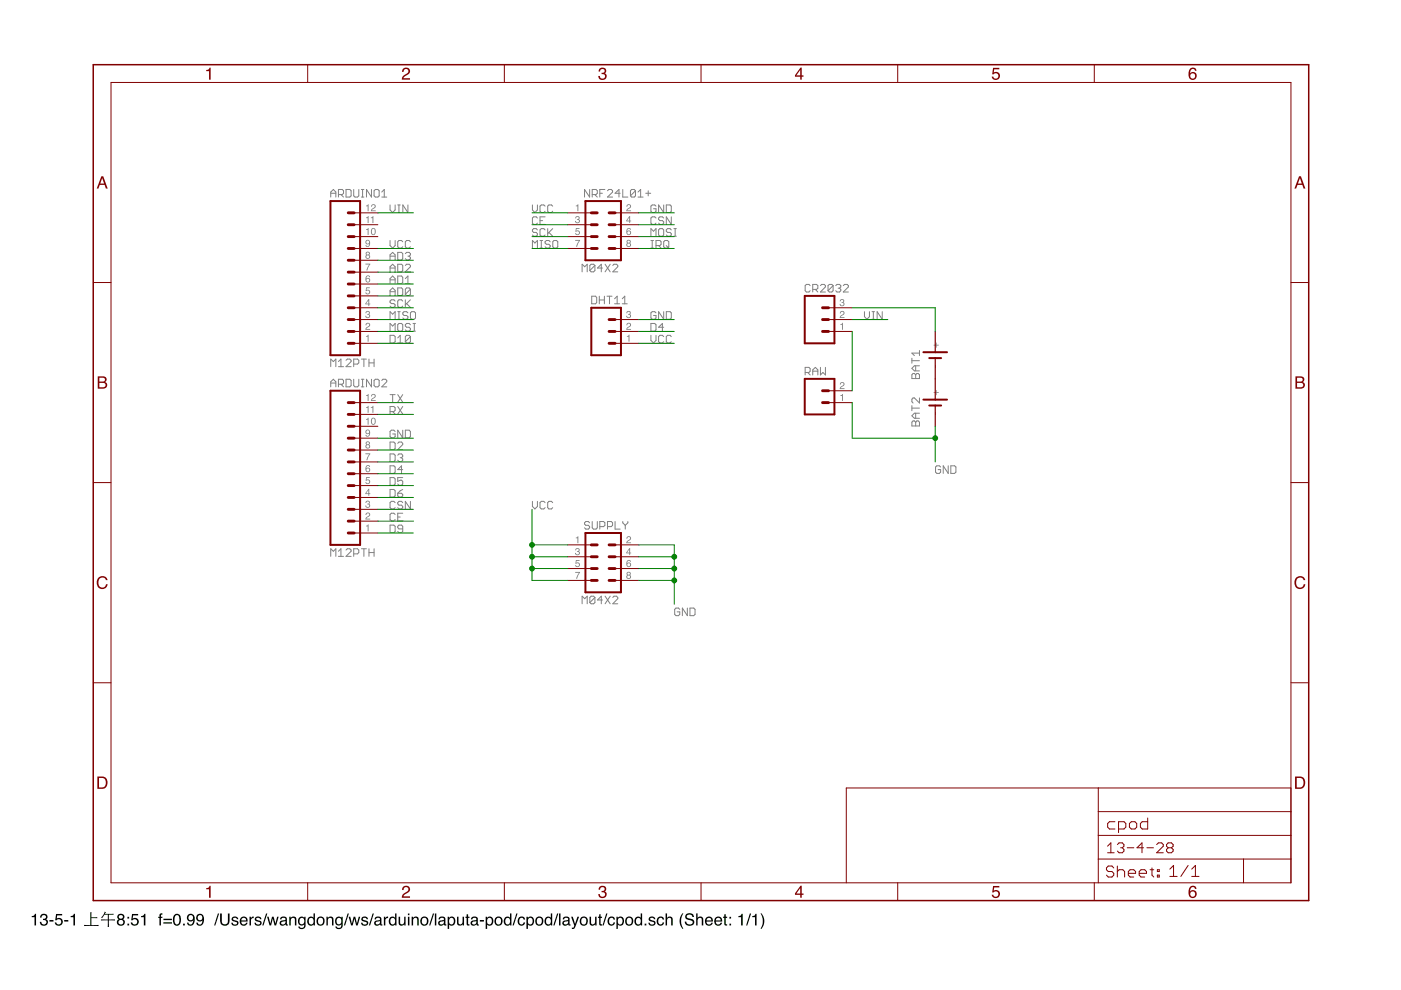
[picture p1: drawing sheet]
<?xml version="1.0" encoding="utf-8"?>
<!DOCTYPE eagle SYSTEM "eagle.dtd">
<!--
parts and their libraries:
SparkFun-Connectors: Licensing: CC v3.0 Share-Alike You are welcome to use this library for commercial purposes.
-->
<eagle version="6.1">
<drawing>
<settings>
<setting alwaysvectorfont="no"/>
<setting verticaltext="up"/>
</settings>
<grid distance="0.1" unitdist="inch" unit="inch" style="lines" multiple="1" display="yes" altdistance="0.01" altunitdist="inch" altunit="inch"/>
<schematic xreflabel="%F%N/%S.%C%R" xrefpart="/%S.%C%R">
<libraries>
<library name="SparkFun-Connectors">
<symbols>
<symbol name="M12">
<wire x1="6.35" y1="-17.78" x2="0" y2="-17.78" width="0.4064" layer="94"/>
<wire x1="3.81" y1="-10.16" x2="5.08" y2="-10.16" width="0.6096" layer="94"/>
<wire x1="3.81" y1="-12.7" x2="5.08" y2="-12.7" width="0.6096" layer="94"/>
<wire x1="3.81" y1="-15.24" x2="5.08" y2="-15.24" width="0.6096" layer="94"/>
<wire x1="0" y1="15.24" x2="0" y2="-17.78" width="0.4064" layer="94"/>
<wire x1="6.35" y1="-17.78" x2="6.35" y2="15.24" width="0.4064" layer="94"/>
<wire x1="0" y1="15.24" x2="6.35" y2="15.24" width="0.4064" layer="94"/>
<wire x1="3.81" y1="-5.08" x2="5.08" y2="-5.08" width="0.6096" layer="94"/>
<wire x1="3.81" y1="-7.62" x2="5.08" y2="-7.62" width="0.6096" layer="94"/>
<wire x1="3.81" y1="-2.54" x2="5.08" y2="-2.54" width="0.6096" layer="94"/>
<wire x1="3.81" y1="0" x2="5.08" y2="0" width="0.6096" layer="94"/>
<wire x1="3.81" y1="2.54" x2="5.08" y2="2.54" width="0.6096" layer="94"/>
<wire x1="3.81" y1="5.08" x2="5.08" y2="5.08" width="0.6096" layer="94"/>
<wire x1="3.81" y1="7.62" x2="5.08" y2="7.62" width="0.6096" layer="94"/>
<wire x1="3.81" y1="10.16" x2="5.08" y2="10.16" width="0.6096" layer="94"/>
<wire x1="3.81" y1="12.7" x2="5.08" y2="12.7" width="0.6096" layer="94"/>
<text x="0" y="-20.32" size="1.778" layer="96">&gt;VALUE</text>
<text x="0" y="16.002" size="1.778" layer="95">&gt;NAME</text>
<pin name="1" x="10.16" y="-15.24" visible="pad" length="middle" direction="pas" swaplevel="1" rot="R180"/>
<pin name="2" x="10.16" y="-12.7" visible="pad" length="middle" direction="pas" swaplevel="1" rot="R180"/>
<pin name="3" x="10.16" y="-10.16" visible="pad" length="middle" direction="pas" swaplevel="1" rot="R180"/>
<pin name="4" x="10.16" y="-7.62" visible="pad" length="middle" direction="pas" swaplevel="1" rot="R180"/>
<pin name="5" x="10.16" y="-5.08" visible="pad" length="middle" direction="pas" swaplevel="1" rot="R180"/>
<pin name="6" x="10.16" y="-2.54" visible="pad" length="middle" direction="pas" swaplevel="1" rot="R180"/>
<pin name="7" x="10.16" y="0" visible="pad" length="middle" direction="pas" swaplevel="1" rot="R180"/>
<pin name="8" x="10.16" y="2.54" visible="pad" length="middle" direction="pas" swaplevel="1" rot="R180"/>
<pin name="9" x="10.16" y="5.08" visible="pad" length="middle" direction="pas" swaplevel="1" rot="R180"/>
<pin name="10" x="10.16" y="7.62" visible="pad" length="middle" direction="pas" swaplevel="1" rot="R180"/>
<pin name="11" x="10.16" y="10.16" visible="pad" length="middle" direction="pas" swaplevel="1" rot="R180"/>
<pin name="12" x="10.16" y="12.7" visible="pad" length="middle" direction="pas" swaplevel="1" rot="R180"/>
</symbol>
<symbol name="M03">
<wire x1="3.81" y1="-5.08" x2="-2.54" y2="-5.08" width="0.4064" layer="94"/>
<wire x1="1.27" y1="2.54" x2="2.54" y2="2.54" width="0.6096" layer="94"/>
<wire x1="1.27" y1="0" x2="2.54" y2="0" width="0.6096" layer="94"/>
<wire x1="1.27" y1="-2.54" x2="2.54" y2="-2.54" width="0.6096" layer="94"/>
<wire x1="-2.54" y1="5.08" x2="-2.54" y2="-5.08" width="0.4064" layer="94"/>
<wire x1="3.81" y1="-5.08" x2="3.81" y2="5.08" width="0.4064" layer="94"/>
<wire x1="-2.54" y1="5.08" x2="3.81" y2="5.08" width="0.4064" layer="94"/>
<text x="-2.54" y="-7.62" size="1.778" layer="96">&gt;VALUE</text>
<text x="-2.54" y="5.842" size="1.778" layer="95">&gt;NAME</text>
<pin name="1" x="7.62" y="-2.54" visible="pad" length="middle" direction="pas" swaplevel="1" rot="R180"/>
<pin name="2" x="7.62" y="0" visible="pad" length="middle" direction="pas" swaplevel="1" rot="R180"/>
<pin name="3" x="7.62" y="2.54" visible="pad" length="middle" direction="pas" swaplevel="1" rot="R180"/>
</symbol>
<symbol name="M04X2">
<wire x1="-1.27" y1="0" x2="-2.54" y2="0" width="0.6096" layer="94"/>
<wire x1="-1.27" y1="2.54" x2="-2.54" y2="2.54" width="0.6096" layer="94"/>
<wire x1="-1.27" y1="5.08" x2="-2.54" y2="5.08" width="0.6096" layer="94"/>
<wire x1="-3.81" y1="7.62" x2="-3.81" y2="-5.08" width="0.4064" layer="94"/>
<wire x1="-1.27" y1="-2.54" x2="-2.54" y2="-2.54" width="0.6096" layer="94"/>
<wire x1="3.81" y1="-5.08" x2="-3.81" y2="-5.08" width="0.4064" layer="94"/>
<wire x1="3.81" y1="-5.08" x2="3.81" y2="7.62" width="0.4064" layer="94"/>
<wire x1="-3.81" y1="7.62" x2="3.81" y2="7.62" width="0.4064" layer="94"/>
<wire x1="1.27" y1="-2.54" x2="2.54" y2="-2.54" width="0.6096" layer="94"/>
<wire x1="1.27" y1="0" x2="2.54" y2="0" width="0.6096" layer="94"/>
<wire x1="1.27" y1="2.54" x2="2.54" y2="2.54" width="0.6096" layer="94"/>
<wire x1="1.27" y1="5.08" x2="2.54" y2="5.08" width="0.6096" layer="94"/>
<text x="-4.572" y="-7.62" size="1.778" layer="96">&gt;VALUE</text>
<text x="-4.064" y="8.382" size="1.778" layer="95">&gt;NAME</text>
<pin name="1" x="-7.62" y="5.08" visible="pad" length="middle" direction="pas" swaplevel="1"/>
<pin name="2" x="7.62" y="5.08" visible="pad" length="middle" direction="pas" swaplevel="1" rot="R180"/>
<pin name="3" x="-7.62" y="2.54" visible="pad" length="middle" direction="pas" swaplevel="1"/>
<pin name="4" x="7.62" y="2.54" visible="pad" length="middle" direction="pas" swaplevel="1" rot="R180"/>
<pin name="5" x="-7.62" y="0" visible="pad" length="middle" direction="pas" swaplevel="1"/>
<pin name="6" x="7.62" y="0" visible="pad" length="middle" direction="pas" swaplevel="1" rot="R180"/>
<pin name="7" x="-7.62" y="-2.54" visible="pad" length="middle" direction="pas" swaplevel="1"/>
<pin name="8" x="7.62" y="-2.54" visible="pad" length="middle" direction="pas" swaplevel="1" rot="R180"/>
</symbol>
<symbol name="M02">
<wire x1="3.81" y1="-2.54" x2="-2.54" y2="-2.54" width="0.4064" layer="94"/>
<wire x1="1.27" y1="2.54" x2="2.54" y2="2.54" width="0.6096" layer="94"/>
<wire x1="1.27" y1="0" x2="2.54" y2="0" width="0.6096" layer="94"/>
<wire x1="-2.54" y1="5.08" x2="-2.54" y2="-2.54" width="0.4064" layer="94"/>
<wire x1="3.81" y1="-2.54" x2="3.81" y2="5.08" width="0.4064" layer="94"/>
<wire x1="-2.54" y1="5.08" x2="3.81" y2="5.08" width="0.4064" layer="94"/>
<text x="-2.54" y="-5.08" size="1.778" layer="96">&gt;VALUE</text>
<text x="-2.54" y="5.842" size="1.778" layer="95">&gt;NAME</text>
<pin name="1" x="7.62" y="0" visible="pad" length="middle" direction="pas" swaplevel="1" rot="R180"/>
<pin name="2" x="7.62" y="2.54" visible="pad" length="middle" direction="pas" swaplevel="1" rot="R180"/>
</symbol>
</symbols>
<devicesets>
<deviceset name="M12" prefix="JP">
<gates>
<gate name="G$1" symbol="M12" x="0" y="0"/>
</gates>
<devices>
<device name="PTH" package="1X12">
<connects>
<connect gate="G$1" pin="1" pad="1"/>
<connect gate="G$1" pin="10" pad="10"/>
<connect gate="G$1" pin="11" pad="11"/>
<connect gate="G$1" pin="12" pad="12"/>
<connect gate="G$1" pin="2" pad="2"/>
<connect gate="G$1" pin="3" pad="3"/>
<connect gate="G$1" pin="4" pad="4"/>
<connect gate="G$1" pin="5" pad="5"/>
<connect gate="G$1" pin="6" pad="6"/>
<connect gate="G$1" pin="7" pad="7"/>
<connect gate="G$1" pin="8" pad="8"/>
<connect gate="G$1" pin="9" pad="9"/>
</connects>
<technologies>
<technology name=""/>
</technologies>
</device>
<device name="LOCK" package="1X12_LOCK">
<connects>
<connect gate="G$1" pin="1" pad="1"/>
<connect gate="G$1" pin="10" pad="10"/>
<connect gate="G$1" pin="11" pad="11"/>
<connect gate="G$1" pin="12" pad="12"/>
<connect gate="G$1" pin="2" pad="2"/>
<connect gate="G$1" pin="3" pad="3"/>
<connect gate="G$1" pin="4" pad="4"/>
<connect gate="G$1" pin="5" pad="5"/>
<connect gate="G$1" pin="6" pad="6"/>
<connect gate="G$1" pin="7" pad="7"/>
<connect gate="G$1" pin="8" pad="8"/>
<connect gate="G$1" pin="9" pad="9"/>
</connects>
<technologies>
<technology name=""/>
</technologies>
</device>
<device name="LOCK_LONGPADS" package="1X12_LOCK_LONGPADS">
<connects>
<connect gate="G$1" pin="1" pad="1"/>
<connect gate="G$1" pin="10" pad="10"/>
<connect gate="G$1" pin="11" pad="11"/>
<connect gate="G$1" pin="12" pad="12"/>
<connect gate="G$1" pin="2" pad="2"/>
<connect gate="G$1" pin="3" pad="3"/>
<connect gate="G$1" pin="4" pad="4"/>
<connect gate="G$1" pin="5" pad="5"/>
<connect gate="G$1" pin="6" pad="6"/>
<connect gate="G$1" pin="7" pad="7"/>
<connect gate="G$1" pin="8" pad="8"/>
<connect gate="G$1" pin="9" pad="9"/>
</connects>
<technologies>
<technology name=""/>
</technologies>
</device>
<device name="MACHINE-PIN_LOCK" package="1X12_MACHINE-PIN-HEADER_LOCK.004">
<connects>
<connect gate="G$1" pin="1" pad="1"/>
<connect gate="G$1" pin="10" pad="10"/>
<connect gate="G$1" pin="11" pad="11"/>
<connect gate="G$1" pin="12" pad="12"/>
<connect gate="G$1" pin="2" pad="2"/>
<connect gate="G$1" pin="3" pad="3"/>
<connect gate="G$1" pin="4" pad="4"/>
<connect gate="G$1" pin="5" pad="5"/>
<connect gate="G$1" pin="6" pad="6"/>
<connect gate="G$1" pin="7" pad="7"/>
<connect gate="G$1" pin="8" pad="8"/>
<connect gate="G$1" pin="9" pad="9"/>
</connects>
<technologies>
<technology name=""/>
</technologies>
</device>
<device name="LONGPADS" package="1X12_LONGPADS">
<connects>
<connect gate="G$1" pin="1" pad="1"/>
<connect gate="G$1" pin="10" pad="10"/>
<connect gate="G$1" pin="11" pad="11"/>
<connect gate="G$1" pin="12" pad="12"/>
<connect gate="G$1" pin="2" pad="2"/>
<connect gate="G$1" pin="3" pad="3"/>
<connect gate="G$1" pin="4" pad="4"/>
<connect gate="G$1" pin="5" pad="5"/>
<connect gate="G$1" pin="6" pad="6"/>
<connect gate="G$1" pin="7" pad="7"/>
<connect gate="G$1" pin="8" pad="8"/>
<connect gate="G$1" pin="9" pad="9"/>
</connects>
<technologies>
<technology name=""/>
</technologies>
</device>
<device name="POGOPIN_HOLES_ONLY" package="1X12_HOLES_ONLY">
<connects>
<connect gate="G$1" pin="1" pad="1"/>
<connect gate="G$1" pin="10" pad="10"/>
<connect gate="G$1" pin="11" pad="11"/>
<connect gate="G$1" pin="12" pad="12"/>
<connect gate="G$1" pin="2" pad="2"/>
<connect gate="G$1" pin="3" pad="3"/>
<connect gate="G$1" pin="4" pad="4"/>
<connect gate="G$1" pin="5" pad="5"/>
<connect gate="G$1" pin="6" pad="6"/>
<connect gate="G$1" pin="7" pad="7"/>
<connect gate="G$1" pin="8" pad="8"/>
<connect gate="G$1" pin="9" pad="9"/>
</connects>
<technologies>
<technology name=""/>
</technologies>
</device>
</devices>
</deviceset>
<deviceset name="M03" prefix="JP" uservalue="yes">
<gates>
<gate name="G$1" symbol="M03" x="-2.54" y="0"/>
</gates>
<devices>
<device name="PTH" package="1X03">
<connects>
<connect gate="G$1" pin="1" pad="1"/>
<connect gate="G$1" pin="2" pad="2"/>
<connect gate="G$1" pin="3" pad="3"/>
</connects>
<technologies>
<technology name=""/>
</technologies>
</device>
<device name="POLAR" package="MOLEX-1X3">
<connects>
<connect gate="G$1" pin="1" pad="1"/>
<connect gate="G$1" pin="2" pad="2"/>
<connect gate="G$1" pin="3" pad="3"/>
</connects>
<technologies>
<technology name=""/>
</technologies>
</device>
<device name="SCREW" package="SCREWTERMINAL-3.5MM-3">
<connects>
<connect gate="G$1" pin="1" pad="1"/>
<connect gate="G$1" pin="2" pad="2"/>
<connect gate="G$1" pin="3" pad="3"/>
</connects>
<technologies>
<technology name=""/>
</technologies>
</device>
<device name="LOCK" package="1X03_LOCK">
<connects>
<connect gate="G$1" pin="1" pad="1"/>
<connect gate="G$1" pin="2" pad="2"/>
<connect gate="G$1" pin="3" pad="3"/>
</connects>
<technologies>
<technology name=""/>
</technologies>
</device>
<device name="LOCK_LONGPADS" package="1X03_LOCK_LONGPADS">
<connects>
<connect gate="G$1" pin="1" pad="1"/>
<connect gate="G$1" pin="2" pad="2"/>
<connect gate="G$1" pin="3" pad="3"/>
</connects>
<technologies>
<technology name=""/>
</technologies>
</device>
<device name="POLAR_LOCK" package="MOLEX-1X3_LOCK">
<connects>
<connect gate="G$1" pin="1" pad="1"/>
<connect gate="G$1" pin="2" pad="2"/>
<connect gate="G$1" pin="3" pad="3"/>
</connects>
<technologies>
<technology name=""/>
</technologies>
</device>
<device name="SCREW_LOCK" package="SCREWTERMINAL-3.5MM-3_LOCK.007S">
<connects>
<connect gate="G$1" pin="1" pad="1"/>
<connect gate="G$1" pin="2" pad="2"/>
<connect gate="G$1" pin="3" pad="3"/>
</connects>
<technologies>
<technology name=""/>
</technologies>
</device>
<device name="1X03_NO_SILK" package="1X03_NO_SILK">
<connects>
<connect gate="G$1" pin="1" pad="1"/>
<connect gate="G$1" pin="2" pad="2"/>
<connect gate="G$1" pin="3" pad="3"/>
</connects>
<technologies>
<technology name=""/>
</technologies>
</device>
<device name="LONGPADS" package="1X03_LONGPADS">
<connects>
<connect gate="G$1" pin="1" pad="1"/>
<connect gate="G$1" pin="2" pad="2"/>
<connect gate="G$1" pin="3" pad="3"/>
</connects>
<technologies>
<technology name=""/>
</technologies>
</device>
<device name="JST-PTH" package="JST-3-PTH">
<connects>
<connect gate="G$1" pin="1" pad="1"/>
<connect gate="G$1" pin="2" pad="2"/>
<connect gate="G$1" pin="3" pad="3"/>
</connects>
<technologies>
<technology name=""/>
</technologies>
</device>
<device name="POGO_PIN_HOLES_ONLY" package="1X03_PP_HOLES_ONLY">
<connects>
<connect gate="G$1" pin="1" pad="1"/>
<connect gate="G$1" pin="2" pad="2"/>
<connect gate="G$1" pin="3" pad="3"/>
</connects>
<technologies>
<technology name=""/>
</technologies>
</device>
<device name="-SCREW-5MM" package="SCREWTERMINAL-5MM-3">
<connects>
<connect gate="G$1" pin="1" pad="1"/>
<connect gate="G$1" pin="2" pad="2"/>
<connect gate="G$1" pin="3" pad="3"/>
</connects>
<technologies>
<technology name=""/>
</technologies>
</device>
<device name="LOCK_NO_SILK" package="1X03_LOCK_NO_SILK">
<connects>
<connect gate="G$1" pin="1" pad="1"/>
<connect gate="G$1" pin="2" pad="2"/>
<connect gate="G$1" pin="3" pad="3"/>
</connects>
<technologies>
<technology name=""/>
</technologies>
</device>
<device name="" package="JST-3-SMD">
<connects>
<connect gate="G$1" pin="1" pad="1"/>
<connect gate="G$1" pin="2" pad="2"/>
<connect gate="G$1" pin="3" pad="3"/>
</connects>
<technologies>
<technology name=""/>
</technologies>
</device>
<device name="SMD" package="1X03-1MM-RA">
<connects>
<connect gate="G$1" pin="1" pad="1"/>
<connect gate="G$1" pin="2" pad="2"/>
<connect gate="G$1" pin="3" pad="3"/>
</connects>
<technologies>
<technology name=""/>
</technologies>
</device>
<device name="SMD_RA_FEMALE" package="1X03_SMD_RA_FEMALE">
<connects>
<connect gate="G$1" pin="1" pad="1"/>
<connect gate="G$1" pin="2" pad="2"/>
<connect gate="G$1" pin="3" pad="3"/>
</connects>
<technologies>
<technology name="">
<attribute name="PROD_ID" value="CONN-10926"/>
<attribute name="VALUE" value="1x3 RA Female .1&quot;"/>
</technology>
</technologies>
</device>
<device name="SMD_RA_MALE" package="1X03_SMD_RA_MALE">
<connects>
<connect gate="G$1" pin="1" pad="1"/>
<connect gate="G$1" pin="2" pad="2"/>
<connect gate="G$1" pin="3" pad="3"/>
</connects>
<technologies>
<technology name="">
<attribute name="PROD_ID" value="CONN-10925"/>
</technology>
</technologies>
</device>
</devices>
</deviceset>
<deviceset name="M04X2">
<gates>
<gate name="G$1" symbol="M04X2" x="0" y="0"/>
</gates>
<devices>
<device name="" package="2X4">
<connects>
<connect gate="G$1" pin="1" pad="1"/>
<connect gate="G$1" pin="2" pad="2"/>
<connect gate="G$1" pin="3" pad="3"/>
<connect gate="G$1" pin="4" pad="4"/>
<connect gate="G$1" pin="5" pad="5"/>
<connect gate="G$1" pin="6" pad="6"/>
<connect gate="G$1" pin="7" pad="7"/>
<connect gate="G$1" pin="8" pad="8"/>
</connects>
<technologies>
<technology name=""/>
</technologies>
</device>
</devices>
</deviceset>
<deviceset name="M02" prefix="JP" uservalue="yes">
<gates>
<gate name="G$1" symbol="M02" x="-2.54" y="0"/>
</gates>
<devices>
<device name="PTH" package="1X02">
<connects>
<connect gate="G$1" pin="1" pad="1"/>
<connect gate="G$1" pin="2" pad="2"/>
</connects>
<technologies>
<technology name=""/>
</technologies>
</device>
<device name="POLAR" package="MOLEX-1X2">
<connects>
<connect gate="G$1" pin="1" pad="1"/>
<connect gate="G$1" pin="2" pad="2"/>
</connects>
<technologies>
<technology name=""/>
</technologies>
</device>
<device name="3.5MM" package="SCREWTERMINAL-3.5MM-2">
<connects>
<connect gate="G$1" pin="1" pad="1"/>
<connect gate="G$1" pin="2" pad="2"/>
</connects>
<technologies>
<technology name=""/>
</technologies>
</device>
<device name="-JST-2MM-SMT" package="JST-2-SMD">
<connects>
<connect gate="G$1" pin="1" pad="2"/>
<connect gate="G$1" pin="2" pad="1"/>
</connects>
<technologies>
<technology name="">
<attribute name="PROD_ID" value="CONN-08352"/>
</technology>
</technologies>
</device>
<device name="PTH2" package="1X02_BIG">
<connects>
<connect gate="G$1" pin="1" pad="P$1"/>
<connect gate="G$1" pin="2" pad="P$2"/>
</connects>
<technologies>
<technology name=""/>
</technologies>
</device>
<device name="4UCON-15767" package="JST-2-SMD-VERT">
<connects>
<connect gate="G$1" pin="1" pad="GND"/>
<connect gate="G$1" pin="2" pad="VCC"/>
</connects>
<technologies>
<technology name=""/>
</technologies>
</device>
<device name="ROCKER" package="R_SW_TH">
<connects>
<connect gate="G$1" pin="1" pad="P$3"/>
<connect gate="G$1" pin="2" pad="P$4"/>
</connects>
<technologies>
<technology name=""/>
</technologies>
</device>
<device name="5MM" package="SCREWTERMINAL-5MM-2">
<connects>
<connect gate="G$1" pin="1" pad="1"/>
<connect gate="G$1" pin="2" pad="2"/>
</connects>
<technologies>
<technology name=""/>
</technologies>
</device>
<device name="LOCK" package="1X02_LOCK">
<connects>
<connect gate="G$1" pin="1" pad="1"/>
<connect gate="G$1" pin="2" pad="2"/>
</connects>
<technologies>
<technology name=""/>
</technologies>
</device>
<device name="POLAR_LOCK" package="MOLEX-1X2_LOCK">
<connects>
<connect gate="G$1" pin="1" pad="1"/>
<connect gate="G$1" pin="2" pad="2"/>
</connects>
<technologies>
<technology name=""/>
</technologies>
</device>
<device name="LOCK_LONGPADS" package="1X02_LOCK_LONGPADS">
<connects>
<connect gate="G$1" pin="1" pad="1"/>
<connect gate="G$1" pin="2" pad="2"/>
</connects>
<technologies>
<technology name=""/>
</technologies>
</device>
<device name="3.5MM_LOCK" package="SCREWTERMINAL-3.5MM-2_LOCK">
<connects>
<connect gate="G$1" pin="1" pad="1"/>
<connect gate="G$1" pin="2" pad="2"/>
</connects>
<technologies>
<technology name=""/>
</technologies>
</device>
<device name="PTH3" package="1X02_LONGPADS">
<connects>
<connect gate="G$1" pin="1" pad="1"/>
<connect gate="G$1" pin="2" pad="2"/>
</connects>
<technologies>
<technology name=""/>
</technologies>
</device>
<device name="1X02_NO_SILK" package="1X02_NO_SILK">
<connects>
<connect gate="G$1" pin="1" pad="1"/>
<connect gate="G$1" pin="2" pad="2"/>
</connects>
<technologies>
<technology name=""/>
</technologies>
</device>
<device name="JST-PTH-2" package="JST-2-PTH">
<connects>
<connect gate="G$1" pin="1" pad="1"/>
<connect gate="G$1" pin="2" pad="2"/>
</connects>
<technologies>
<technology name=""/>
</technologies>
</device>
<device name="PTH4" package="1X02_XTRA_BIG">
<connects>
<connect gate="G$1" pin="1" pad="1"/>
<connect gate="G$1" pin="2" pad="2"/>
</connects>
<technologies>
<technology name=""/>
</technologies>
</device>
<device name="POGO_PIN_HOLES_ONLY" package="1X02_PP_HOLES_ONLY">
<connects>
<connect gate="G$1" pin="1" pad="1"/>
<connect gate="G$1" pin="2" pad="2"/>
</connects>
<technologies>
<technology name=""/>
</technologies>
</device>
<device name="3.5MM-NO_SILK" package="SCREWTERMINAL-3.5MM-2-NS">
<connects>
<connect gate="G$1" pin="1" pad="1"/>
<connect gate="G$1" pin="2" pad="2"/>
</connects>
<technologies>
<technology name=""/>
</technologies>
</device>
<device name="-JST-2-PTH-NO_SILK" package="JST-2-PTH-NS">
<connects>
<connect gate="G$1" pin="1" pad="1"/>
<connect gate="G$1" pin="2" pad="2"/>
</connects>
<technologies>
<technology name=""/>
</technologies>
</device>
<device name="JST-PTH-2-KIT" package="JST-2-PTH-KIT">
<connects>
<connect gate="G$1" pin="1" pad="1"/>
<connect gate="G$1" pin="2" pad="2"/>
</connects>
<technologies>
<technology name=""/>
</technologies>
</device>
<device name="SPRING-2.54-RA" package="SPRINGTERMINAL-2.54MM-2">
<connects>
<connect gate="G$1" pin="1" pad="1"/>
<connect gate="G$1" pin="2" pad="2"/>
</connects>
<technologies>
<technology name=""/>
</technologies>
</device>
</devices>
</deviceset>
</devicesets>
</library>
<library name="frames">
<symbols>
<symbol name="A4L-LOC">
<wire x1="256.54" y1="3.81" x2="256.54" y2="8.89" width="0.1016" layer="94"/>
<wire x1="256.54" y1="8.89" x2="256.54" y2="13.97" width="0.1016" layer="94"/>
<wire x1="256.54" y1="13.97" x2="256.54" y2="19.05" width="0.1016" layer="94"/>
<wire x1="256.54" y1="19.05" x2="256.54" y2="24.13" width="0.1016" layer="94"/>
<wire x1="161.29" y1="3.81" x2="161.29" y2="24.13" width="0.1016" layer="94"/>
<wire x1="161.29" y1="24.13" x2="215.265" y2="24.13" width="0.1016" layer="94"/>
<wire x1="215.265" y1="24.13" x2="256.54" y2="24.13" width="0.1016" layer="94"/>
<wire x1="246.38" y1="3.81" x2="246.38" y2="8.89" width="0.1016" layer="94"/>
<wire x1="246.38" y1="8.89" x2="256.54" y2="8.89" width="0.1016" layer="94"/>
<wire x1="246.38" y1="8.89" x2="215.265" y2="8.89" width="0.1016" layer="94"/>
<wire x1="215.265" y1="8.89" x2="215.265" y2="3.81" width="0.1016" layer="94"/>
<wire x1="215.265" y1="8.89" x2="215.265" y2="13.97" width="0.1016" layer="94"/>
<wire x1="215.265" y1="13.97" x2="256.54" y2="13.97" width="0.1016" layer="94"/>
<wire x1="215.265" y1="13.97" x2="215.265" y2="19.05" width="0.1016" layer="94"/>
<wire x1="215.265" y1="19.05" x2="256.54" y2="19.05" width="0.1016" layer="94"/>
<wire x1="215.265" y1="19.05" x2="215.265" y2="24.13" width="0.1016" layer="94"/>
<text x="217.17" y="15.24" size="2.54" layer="94" font="vector">&gt;DRAWING_NAME</text>
<text x="217.17" y="10.16" size="2.286" layer="94" font="vector">&gt;LAST_DATE_TIME</text>
<text x="230.505" y="5.08" size="2.54" layer="94" font="vector">&gt;SHEET</text>
<text x="216.916" y="4.953" size="2.54" layer="94" font="vector">Sheet:</text>
<frame x1="0" y1="0" x2="260.35" y2="179.07" columns="6" rows="4" layer="94"/>
</symbol>
</symbols>
<devicesets>
<deviceset name="A4L-LOC" prefix="FRAME" uservalue="yes">
<gates>
<gate name="G$1" symbol="A4L-LOC" x="0" y="0"/>
</gates>
<devices>
<device name="">
<technologies>
<technology name=""/>
</technologies>
</device>
</devices>
</deviceset>
</devicesets>
</library>
<library name="sn2032">
<symbols>
<symbol name="BAT">
<wire x1="-0.635" y1="1.27" x2="-0.635" y2="0" width="0.4064" layer="94"/>
<wire x1="-0.635" y1="0" x2="-0.635" y2="-1.27" width="0.4064" layer="94"/>
<wire x1="0.635" y1="2.54" x2="0.635" y2="0" width="0.4064" layer="94"/>
<wire x1="0.635" y1="0" x2="0.635" y2="-2.54" width="0.4064" layer="94"/>
<wire x1="-5.08" y1="0" x2="-0.635" y2="0" width="0.254" layer="94"/>
<wire x1="0.635" y1="0" x2="5.08" y2="0" width="0.254" layer="94"/>
<text x="-5.08" y="5.08" size="1.778" layer="95" rot="MR180">&gt;NAME</text>
<text x="-5.08" y="-5.08" size="1.778" layer="95">&gt;VALUE</text>
<pin name="-" x="-5.08" y="0" visible="pin" length="point" direction="pas"/>
<pin name="+" x="5.08" y="0" visible="pin" length="point" direction="pas" rot="R180"/>
</symbol>
</symbols>
<devicesets>
<deviceset name="SN2032" prefix="BAT" uservalue="yes">
<gates>
<gate name="1" symbol="BAT" x="0" y="0"/>
</gates>
<devices>
<device name="" package="SN2032">
<connects>
<connect gate="1" pin="+" pad="+"/>
<connect gate="1" pin="-" pad="-"/>
</connects>
<technologies>
<technology name=""/>
</technologies>
</device>
</devices>
</deviceset>
</devicesets>
</library>
</libraries>
<attributes>
</attributes>
<variantdefs>
</variantdefs>
<classes>
<class number="0" name="default" width="0" drill="0">
</class>
</classes>
<parts>
<part name="ARDUINO1" library="SparkFun-Connectors" deviceset="M12" device="PTH"/>
<part name="ARDUINO2" library="SparkFun-Connectors" deviceset="M12" device="PTH"/>
<part name="CR2032" library="SparkFun-Connectors" deviceset="M03" device="PTH"/>
<part name="SUPPLY" library="SparkFun-Connectors" deviceset="M04X2" device=""/>
<part name="NRF24L01+" library="SparkFun-Connectors" deviceset="M04X2" device=""/>
<part name="FRAME1" library="frames" deviceset="A4L-LOC" device=""/>
<part name="RAW" library="SparkFun-Connectors" deviceset="M02" device="PTH"/>
<part name="DHT11" library="SparkFun-Connectors" deviceset="M03" device="PTH"/>
<part name="BAT1" library="sn2032" deviceset="SN2032" device=""/>
<part name="BAT2" library="sn2032" deviceset="SN2032" device=""/>
</parts>
<sheets>
<sheet>
<plain>
</plain>
<instances>
<instance part="ARDUINO1" gate="G$1" x="96.52" y="167.64"/>
<instance part="ARDUINO2" gate="G$1" x="96.52" y="127"/>
<instance part="CR2032" gate="G$1" x="200.66" y="157.48"/>
<instance part="SUPPLY" gate="G$1" x="154.94" y="104.14"/>
<instance part="NRF24L01+" gate="G$1" x="154.94" y="175.26"/>
<instance part="FRAME1" gate="G$1" x="45.72" y="33.02"/>
<instance part="RAW" gate="G$1" x="200.66" y="139.7"/>
<instance part="DHT11" gate="G$1" x="154.94" y="154.94"/>
<instance part="BAT1" gate="1" x="226.06" y="149.86" rot="R90"/>
<instance part="BAT2" gate="1" x="226.06" y="139.7" rot="R90"/>
</instances>
<busses>
</busses>
<nets>
<net name="GND" class="0">
<segment>
<pinref part="NRF24L01+" gate="G$1" pin="2"/>
<wire x1="170.18" y1="180.34" x2="162.56" y2="180.34" width="0.1524" layer="91"/>
<label x="165.1" y="180.34" size="1.778" layer="95"/>
</segment>
<segment>
<pinref part="DHT11" gate="G$1" pin="3"/>
<wire x1="162.56" y1="157.48" x2="170.18" y2="157.48" width="0.1524" layer="91"/>
<label x="165.1" y="157.48" size="1.778" layer="95"/>
</segment>
<segment>
<pinref part="ARDUINO2" gate="G$1" pin="9"/>
<wire x1="106.68" y1="132.08" x2="114.3" y2="132.08" width="0.1524" layer="91"/>
<label x="109.22" y="132.08" size="1.778" layer="95"/>
</segment>
<segment>
<pinref part="BAT2" gate="1" pin="-"/>
<wire x1="226.06" y1="134.62" x2="226.06" y2="132.08" width="0.1524" layer="91"/>
<label x="226.06" y="124.46" size="1.778" layer="95"/>
<pinref part="RAW" gate="G$1" pin="1"/>
<wire x1="226.06" y1="132.08" x2="226.06" y2="127" width="0.1524" layer="91"/>
<wire x1="208.28" y1="139.7" x2="208.28" y2="132.08" width="0.1524" layer="91"/>
<wire x1="208.28" y1="132.08" x2="226.06" y2="132.08" width="0.1524" layer="91"/>
<junction x="226.06" y="132.08"/>
</segment>
<segment>
<pinref part="SUPPLY" gate="G$1" pin="2"/>
<wire x1="162.56" y1="109.22" x2="170.18" y2="109.22" width="0.1524" layer="91"/>
<wire x1="170.18" y1="109.22" x2="170.18" y2="106.68" width="0.1524" layer="91"/>
<label x="170.18" y="93.98" size="1.778" layer="95"/>
<pinref part="SUPPLY" gate="G$1" pin="4"/>
<wire x1="170.18" y1="106.68" x2="170.18" y2="104.14" width="0.1524" layer="91"/>
<wire x1="170.18" y1="104.14" x2="170.18" y2="101.6" width="0.1524" layer="91"/>
<wire x1="170.18" y1="101.6" x2="170.18" y2="96.52" width="0.1524" layer="91"/>
<wire x1="162.56" y1="106.68" x2="170.18" y2="106.68" width="0.1524" layer="91"/>
<junction x="170.18" y="106.68"/>
<pinref part="SUPPLY" gate="G$1" pin="6"/>
<wire x1="162.56" y1="104.14" x2="170.18" y2="104.14" width="0.1524" layer="91"/>
<junction x="170.18" y="104.14"/>
<pinref part="SUPPLY" gate="G$1" pin="8"/>
<wire x1="162.56" y1="101.6" x2="170.18" y2="101.6" width="0.1524" layer="91"/>
<junction x="170.18" y="101.6"/>
</segment>
</net>
<net name="VIN" class="0">
<segment>
<pinref part="ARDUINO1" gate="G$1" pin="12"/>
<wire x1="106.68" y1="180.34" x2="114.3" y2="180.34" width="0.1524" layer="91"/>
<label x="109.22" y="180.34" size="1.778" layer="95"/>
</segment>
<segment>
<pinref part="CR2032" gate="G$1" pin="2"/>
<wire x1="208.28" y1="157.48" x2="215.9" y2="157.48" width="0.1524" layer="91"/>
<label x="210.82" y="157.48" size="1.778" layer="95"/>
</segment>
</net>
<net name="D10" class="0">
<segment>
<pinref part="ARDUINO1" gate="G$1" pin="1"/>
<wire x1="106.68" y1="152.4" x2="114.3" y2="152.4" width="0.1524" layer="91"/>
<label x="109.22" y="152.4" size="1.778" layer="95"/>
</segment>
</net>
<net name="SCK" class="0">
<segment>
<pinref part="ARDUINO1" gate="G$1" pin="4"/>
<wire x1="114.3" y1="160.02" x2="106.68" y2="160.02" width="0.1524" layer="91"/>
<label x="109.22" y="160.02" size="1.778" layer="95"/>
</segment>
<segment>
<pinref part="NRF24L01+" gate="G$1" pin="5"/>
<wire x1="139.7" y1="175.26" x2="147.32" y2="175.26" width="0.1524" layer="91"/>
<label x="139.7" y="175.26" size="1.778" layer="95"/>
</segment>
</net>
<net name="AD0" class="0">
<segment>
<pinref part="ARDUINO1" gate="G$1" pin="5"/>
<wire x1="114.3" y1="162.56" x2="106.68" y2="162.56" width="0.1524" layer="91"/>
<label x="109.22" y="162.56" size="1.778" layer="95"/>
</segment>
</net>
<net name="AD1" class="0">
<segment>
<pinref part="ARDUINO1" gate="G$1" pin="6"/>
<wire x1="114.3" y1="165.1" x2="106.68" y2="165.1" width="0.1524" layer="91"/>
<label x="109.22" y="165.1" size="1.778" layer="95"/>
</segment>
</net>
<net name="AD3" class="0">
<segment>
<pinref part="ARDUINO1" gate="G$1" pin="8"/>
<wire x1="114.3" y1="170.18" x2="106.68" y2="170.18" width="0.1524" layer="91"/>
<label x="109.22" y="170.18" size="1.778" layer="95"/>
</segment>
</net>
<net name="AD2" class="0">
<segment>
<pinref part="ARDUINO1" gate="G$1" pin="7"/>
<wire x1="114.3" y1="167.64" x2="106.68" y2="167.64" width="0.1524" layer="91"/>
<label x="109.22" y="167.64" size="1.778" layer="95"/>
</segment>
</net>
<net name="RX" class="0">
<segment>
<pinref part="ARDUINO2" gate="G$1" pin="11"/>
<wire x1="114.3" y1="137.16" x2="106.68" y2="137.16" width="0.1524" layer="91"/>
<label x="109.22" y="137.16" size="1.778" layer="95"/>
</segment>
</net>
<net name="D2" class="0">
<segment>
<pinref part="ARDUINO2" gate="G$1" pin="8"/>
<wire x1="114.3" y1="129.54" x2="106.68" y2="129.54" width="0.1524" layer="91"/>
<label x="109.22" y="129.54" size="1.778" layer="95"/>
</segment>
</net>
<net name="D3" class="0">
<segment>
<pinref part="ARDUINO2" gate="G$1" pin="7"/>
<wire x1="114.3" y1="127" x2="106.68" y2="127" width="0.1524" layer="91"/>
<label x="109.22" y="127" size="1.778" layer="95"/>
</segment>
</net>
<net name="D4" class="0">
<segment>
<pinref part="ARDUINO2" gate="G$1" pin="6"/>
<wire x1="114.3" y1="124.46" x2="106.68" y2="124.46" width="0.1524" layer="91"/>
<label x="109.22" y="124.46" size="1.778" layer="95"/>
</segment>
<segment>
<pinref part="DHT11" gate="G$1" pin="2"/>
<wire x1="162.56" y1="154.94" x2="170.18" y2="154.94" width="0.1524" layer="91"/>
<label x="165.1" y="154.94" size="1.778" layer="95"/>
</segment>
</net>
<net name="D5" class="0">
<segment>
<pinref part="ARDUINO2" gate="G$1" pin="5"/>
<wire x1="114.3" y1="121.92" x2="106.68" y2="121.92" width="0.1524" layer="91"/>
<label x="109.22" y="121.92" size="1.778" layer="95"/>
</segment>
</net>
<net name="D6" class="0">
<segment>
<pinref part="ARDUINO2" gate="G$1" pin="4"/>
<wire x1="114.3" y1="119.38" x2="106.68" y2="119.38" width="0.1524" layer="91"/>
<label x="109.22" y="119.38" size="1.778" layer="95"/>
</segment>
</net>
<net name="D9" class="0">
<segment>
<pinref part="ARDUINO2" gate="G$1" pin="1"/>
<wire x1="114.3" y1="111.76" x2="106.68" y2="111.76" width="0.1524" layer="91"/>
<label x="109.22" y="111.76" size="1.778" layer="95"/>
</segment>
</net>
<net name="TX" class="0">
<segment>
<pinref part="ARDUINO2" gate="G$1" pin="12"/>
<wire x1="106.68" y1="139.7" x2="114.3" y2="139.7" width="0.1524" layer="91"/>
<label x="109.22" y="139.7" size="1.778" layer="95"/>
</segment>
</net>
<net name="CE" class="0">
<segment>
<pinref part="NRF24L01+" gate="G$1" pin="3"/>
<wire x1="139.7" y1="177.8" x2="147.32" y2="177.8" width="0.1524" layer="91"/>
<label x="139.7" y="177.8" size="1.778" layer="95"/>
</segment>
<segment>
<pinref part="ARDUINO2" gate="G$1" pin="2"/>
<wire x1="114.3" y1="114.3" x2="106.68" y2="114.3" width="0.1524" layer="91"/>
<label x="109.22" y="114.3" size="1.778" layer="95"/>
</segment>
</net>
<net name="MISO" class="0">
<segment>
<pinref part="NRF24L01+" gate="G$1" pin="7"/>
<wire x1="139.7" y1="172.72" x2="147.32" y2="172.72" width="0.1524" layer="91"/>
<label x="139.7" y="172.72" size="1.778" layer="95"/>
</segment>
<segment>
<pinref part="ARDUINO1" gate="G$1" pin="3"/>
<wire x1="106.68" y1="157.48" x2="114.3" y2="157.48" width="0.1524" layer="91"/>
<label x="109.22" y="157.48" size="1.778" layer="95"/>
</segment>
</net>
<net name="CSN" class="0">
<segment>
<pinref part="NRF24L01+" gate="G$1" pin="4"/>
<wire x1="170.18" y1="177.8" x2="162.56" y2="177.8" width="0.1524" layer="91"/>
<label x="165.1" y="177.8" size="1.778" layer="95"/>
</segment>
<segment>
<pinref part="ARDUINO2" gate="G$1" pin="3"/>
<wire x1="114.3" y1="116.84" x2="106.68" y2="116.84" width="0.1524" layer="91"/>
<label x="109.22" y="116.84" size="1.778" layer="95"/>
</segment>
</net>
<net name="MOSI" class="0">
<segment>
<pinref part="NRF24L01+" gate="G$1" pin="6"/>
<wire x1="170.18" y1="175.26" x2="162.56" y2="175.26" width="0.1524" layer="91"/>
<label x="165.1" y="175.26" size="1.778" layer="95"/>
</segment>
<segment>
<pinref part="ARDUINO1" gate="G$1" pin="2"/>
<wire x1="106.68" y1="154.94" x2="114.3" y2="154.94" width="0.1524" layer="91"/>
<label x="109.22" y="154.94" size="1.778" layer="95"/>
</segment>
</net>
<net name="IRQ" class="0">
<segment>
<pinref part="NRF24L01+" gate="G$1" pin="8"/>
<wire x1="170.18" y1="172.72" x2="162.56" y2="172.72" width="0.1524" layer="91"/>
<label x="165.1" y="172.72" size="1.778" layer="95"/>
</segment>
</net>
<net name="VCC" class="0">
<segment>
<pinref part="NRF24L01+" gate="G$1" pin="1"/>
<wire x1="147.32" y1="180.34" x2="139.7" y2="180.34" width="0.1524" layer="91"/>
<label x="139.7" y="180.34" size="1.778" layer="95"/>
</segment>
<segment>
<pinref part="ARDUINO1" gate="G$1" pin="9"/>
<wire x1="106.68" y1="172.72" x2="114.3" y2="172.72" width="0.1524" layer="91"/>
<label x="109.22" y="172.72" size="1.778" layer="95"/>
</segment>
<segment>
<pinref part="DHT11" gate="G$1" pin="1"/>
<wire x1="162.56" y1="152.4" x2="170.18" y2="152.4" width="0.1524" layer="91"/>
<label x="165.1" y="152.4" size="1.778" layer="95"/>
</segment>
<segment>
<pinref part="SUPPLY" gate="G$1" pin="1"/>
<wire x1="139.7" y1="109.22" x2="139.7" y2="116.84" width="0.1524" layer="91"/>
<wire x1="147.32" y1="109.22" x2="139.7" y2="109.22" width="0.1524" layer="91"/>
<label x="139.7" y="116.84" size="1.778" layer="95"/>
<pinref part="SUPPLY" gate="G$1" pin="3"/>
<wire x1="147.32" y1="106.68" x2="139.7" y2="106.68" width="0.1524" layer="91"/>
<wire x1="139.7" y1="106.68" x2="139.7" y2="109.22" width="0.1524" layer="91"/>
<junction x="139.7" y="109.22"/>
<wire x1="139.7" y1="106.68" x2="139.7" y2="104.14" width="0.1524" layer="91"/>
<junction x="139.7" y="106.68"/>
<pinref part="SUPPLY" gate="G$1" pin="5"/>
<wire x1="139.7" y1="104.14" x2="147.32" y2="104.14" width="0.1524" layer="91"/>
<wire x1="139.7" y1="104.14" x2="139.7" y2="101.6" width="0.1524" layer="91"/>
<junction x="139.7" y="104.14"/>
<pinref part="SUPPLY" gate="G$1" pin="7"/>
<wire x1="139.7" y1="101.6" x2="147.32" y2="101.6" width="0.1524" layer="91"/>
</segment>
</net>
<net name="N$1" class="0">
<segment>
<pinref part="BAT1" gate="1" pin="-"/>
<pinref part="BAT2" gate="1" pin="+"/>
</segment>
</net>
<net name="N$2" class="0">
<segment>
<pinref part="CR2032" gate="G$1" pin="3"/>
<wire x1="208.28" y1="160.02" x2="226.06" y2="160.02" width="0.1524" layer="91"/>
<pinref part="BAT1" gate="1" pin="+"/>
<wire x1="226.06" y1="160.02" x2="226.06" y2="154.94" width="0.1524" layer="91"/>
</segment>
</net>
<net name="N$3" class="0">
<segment>
<pinref part="RAW" gate="G$1" pin="2"/>
<pinref part="CR2032" gate="G$1" pin="1"/>
<wire x1="208.28" y1="142.24" x2="208.28" y2="154.94" width="0.1524" layer="91"/>
</segment>
</net>
</nets>
</sheet>
</sheets>
</schematic>
</drawing>
</eagle>
